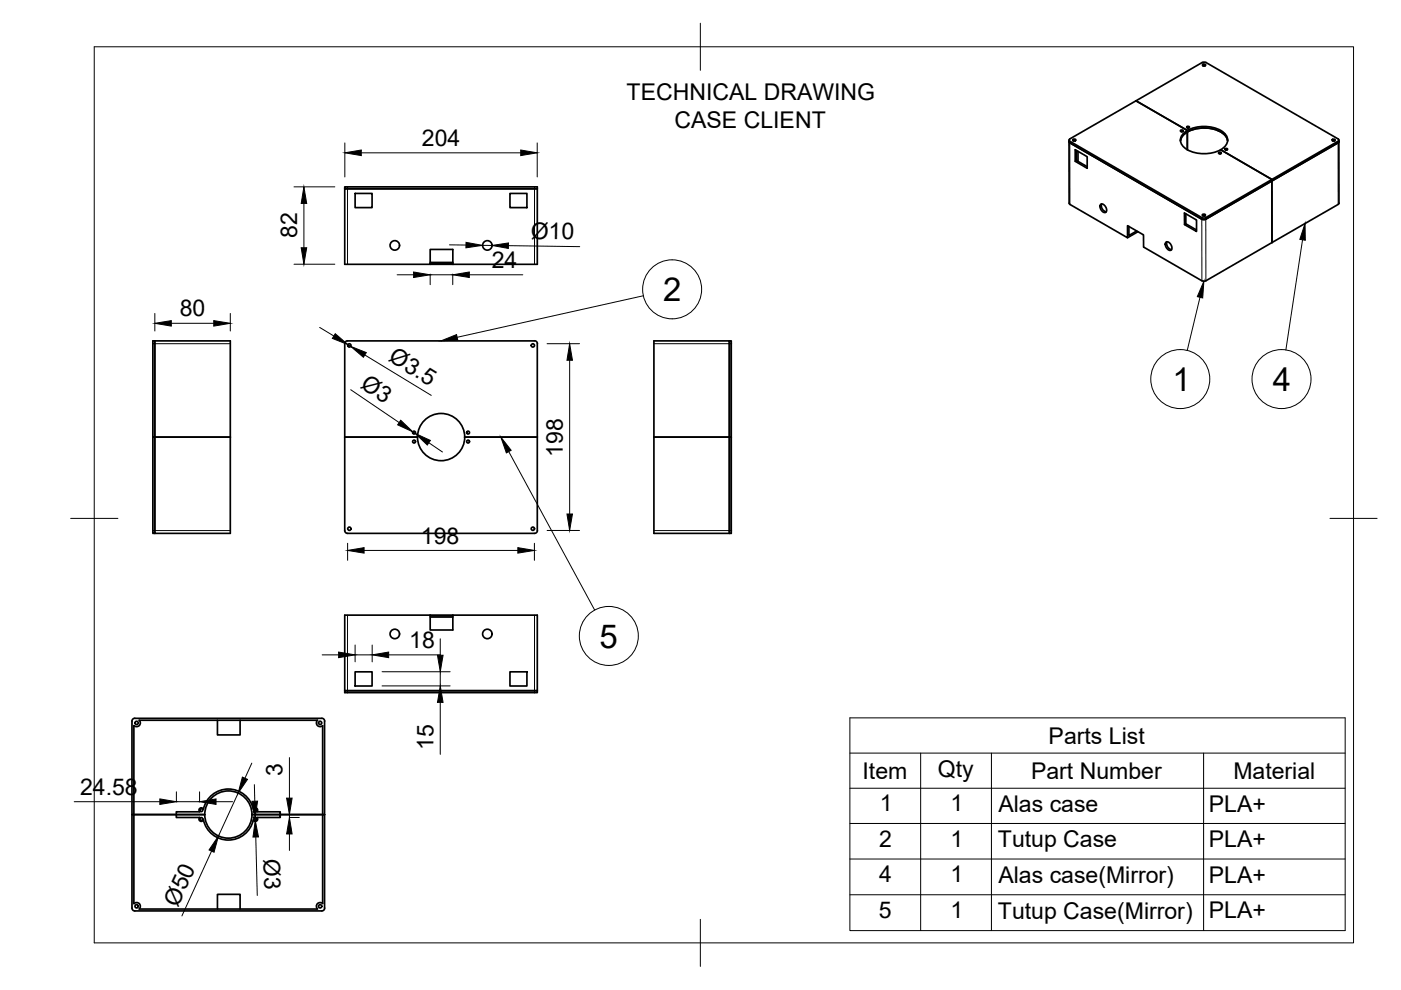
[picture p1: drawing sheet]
<svg xmlns="http://www.w3.org/2000/svg" width="297mm" height="210mm" viewBox="0 0 297 210" stroke-linecap="round" stroke-linejoin="round" font-family="sans-serif">
<!-- layer: Visible -->
<g fill="none" stroke="#000" stroke-width=".36">
<path d="M254.9 13.3l-14 8.1M255 13.6h.4l.2 .2-.4 .2-.3-.2zM255.5 14h-.4M255.7 13.3l28 16.2M255.7 13.3h-.8M226.7 29.7v13.4l.1 .2M226.7 30l.1 .3 28 16.2M227.5 29.5h.4l.2 .2-.4 .2-.3-.2zM228 34.2l2.5 1.5v-2.5l-2.5-1.5v2.5l.2-.2 2.3 1.3M228 29.9h-.4M228.2 31.9v2.1M228.6 32.1v2.1"/>
<path d="M240.9 21.4l-14.1 8.1-.1 .3 28.4 16.4 .6-.1 14-8v.3l-14 8.1 14-8.1v13M240.9 21.4l10.8 6.3v.3M250.3 27.6h.3l.3 .1-.4 .2-.2-.2zM250.7 27.9h-.2M251.1 28.1a7.4 7.4 0 0 1 8.4 0 2.07 2.07 0 0 1 .8 2 2.07 2.07 0 0 1-1.5 1.6 7.5 7.5 0 0 1-7.7-.4 1.94 1.94 0 0 1 0-3.2zM251.7 26.8h.3l.2 .2-.4 .1-.2-.1zM251.7 28v3.8M251.7 28a2.71 2.71 0 0 0-1.4 1.9M251.7 28a7.5 7.5 0 0 1 7.8 .5l.7 .9 .1 .4M252 27.1h-.2M258.4 32.3h.3l.3 .1-.4 .2-.3-.2zM258.7 32.6h-.2"/>
<path d="M258.8 31.7l10.9 6.4M259.8 31.5h.3l.2 .1-.4 .2-.2-.2zM260.1 31.8h-.2M282.5 29.6l.3-.1 .3 .2-.4 .2-.3-.2zM283 29.9h-.5M283.7 29.9l-14 8.2v.3l14-8.1-14 8.1v13M283.7 29.5l.2 .3-.2 .1M283.9 29.7v13.4l-.2 .2M283.9 30l-.2 .3M73.7 40h-.6v-.4h40.8v16.4h-17.9M73.7 40h40.2zM73.7 40h-.6v16h18.1v-3.1h4.8v3.1"/>
<path d="M75.3 41h3.6v3h-3.6zM91.2 56h4.8M91.2 55.9h4.8M91.2 55.6h4.8M108.1 41h3.6v3h-3.6zM226.8 43.3l12.3 7.1v-2.5l3.3 1.9 .1 2.6 12.6 7.2 .6-.1 14-8.1M233.4 43.3a1.16 1.16 0 0 1 1 1.7 1.16 1.16 0 0 1-1-1.7zM233.6 43.2a1.32 1.32 0 0 0 .9 1.7M239.4 48v1.9l1.6-.9M241.3 49.1l-2.2 1.3M247.3 51.3a1.16 1.16 0 0 1 1 1.8 1.16 1.16 0 0 1-1-1.8zM247.4 51.3a1.32 1.32 0 0 0 1 1.6"/>
<path d="M251.1 47.6l2.6 1.5v-2.5l-2.6-1.4v2.4l.3-.2 2.3 1.4M251.4 45.3v2.1M255 45.5l.3-.1 .3 .2-.5 .2-.2-.2zM255.4 45.8h-.4M255.7 46.5h-.9M283.7 43.3l-14 8.1M32.4 72.3h16.4v20.4h-16v-20.4v20.4h-.4v20.4h.4v-20.4h-.4zM73.7 72.3h39.6M73.7 72.3a.6 .6 0 0 0-.6 .6v39.6a.6 .6 0 0 0 .6 .6h39.6a.6 .6 0 0 0 .6-.6M113.3 72.3a.6 .6 0 0 1 .6 .6M113.9 72.9v39.6M154.6 72.9v-.6h-16v20.4"/>
<path d="M154.6 72.9v19.8h-16M154.6 72.3h.4v20.4h-.4zM32.8 92.7h16v20.4h-16zM73.1 92.7h15.4M98.5 92.7h15.4M138.6 92.7v20.4h16v-.6M138.6 92.7h16v19.8M154.6 92.7h.4v20.4h-.4zM91.2 130.4v3.2h4.8v-3.2M91.2 130.4h-18.1v16h40.8v-16h-17.9M91.2 130.4h4.8M91.2 130.6h4.8"/>
<path d="M91.2 130.8h4.8M28 152.9v39.6M28.4 153.9v18.8h-.4h15.4M28.4 153.8a.79 .79 0 0 0 1.1 0 .79 .79 0 0 0 0-1.1h37.8a.79 .79 0 0 0 0 1.1 .79 .79 0 0 0 1.1 .1v37.7a.79 .79 0 0 0-1.1 0 .79 .79 0 0 0 0 1.1h-37.8a.79 .79 0 0 0 0-1.1 .79 .79 0 0 0-1.1 0v-18.9M46.1 152.7v3.1h4.8v-3.1M68.8 152.9v39.6M68.8 152.9a.57 .57 0 0 0-.6-.6h-39.6a.6 .6 0 0 0-.6 .6M73.1 146.4h40.8v.4h-40.8zM75.3 142.4h3.6v3.1h-3.6zM108.1 142.4h3.6v3.1h-3.6zM42.3 172.1h-4.9v1.2h4.9M43.1 171.6a.5 .5 0 0 0-.7-.2 .5 .5 0 0 0-.1 .7"/>
<path d="M43.4 172.7a5 5 0 0 1 5-5 5 5 0 0 1 5 5M43.4 172.7a5 5 0 0 0 5 5 5 5 0 0 0 5-5M53.4 172.7h6v.6h-4.9a.49 .49 0 0 1-.1 .8 .49 .49 0 0 1-.7-.2 5.4 5.4 0 0 1-5.3 4.2 5.4 5.4 0 0 1-5.3-4.2 .5 .5 0 0 1-.7 .2 .5 .5 0 0 1-.1-.8M53.7 171.6a.5 .5 0 0 1 .7-.2 .5 .5 0 0 1 .1 .7h4.9v.6h-6M53.7 171.5a5.4 5.4 0 0 0-5.3-4.2 5.4 5.4 0 0 0-5.3 4.2M53.8 172.1h.1M53.8 173.3h.1M59.4 172.7h9.4M28 192.5a.6 .6 0 0 0 .6 .6h39.6a.6 .6 0 0 0 .6-.6M46.1 192.7v-3.1h4.8v3.1"/>
<circle cx="83.7" cy="52" r="1.01"/>
<circle cx="103.3" cy="52" r="1.01"/>
<circle cx="74.1" cy="73.2" r=".35"/>
<circle cx="113" cy="73.2" r=".35"/>
<circle cx="87.8" cy="93.6" r=".31"/>
<circle cx="87.8" cy="91.7" r=".31"/>
<circle cx="93.5" cy="92.7" r="5"/>
<circle cx="99.2" cy="93.6" r=".31"/>
<circle cx="99.2" cy="91.7" r=".31"/>
<circle cx="74.1" cy="112.1" r=".35"/>
<circle cx="113" cy="112.1" r=".35"/>
<circle cx="83.7" cy="134.4" r="1.01"/>
<circle cx="103.3" cy="134.4" r="1.01"/>
<circle cx="29" cy="153.3" r=".35"/>
<circle cx="67.9" cy="153.3" r=".35"/>
<circle cx="42.7" cy="173.7" r=".31"/>
<circle cx="42.7" cy="171.8" r=".31"/>
<circle cx="54.1" cy="173.7" r=".31"/>
<circle cx="54.1" cy="171.8" r=".31"/>
<circle cx="29" cy="192.2" r=".35"/>
<circle cx="67.9" cy="192.2" r=".35"/>
</g>
<!-- layer: Visible Narrow -->
<path d="M73.7 39.6v16.4M113.3 39.6v16.4M226.8 29.9v13.4M283.7 29.9v13.4M254.8 46.1v13.4M255.7 46.1v13.4M32.4 72.9h16.4M138.6 72.9h16.4M32.4 112.5h16.4M138.6 112.5h16.4M73.7 130.4v16.4M113.3 130.4v16.4" fill="none" stroke="#000" stroke-width=".21"/>
<!-- layer: Visible -->
<g fill="#000">
<circle cx="53.8" cy="172.1" r=".18"/>
<circle cx="53.8" cy="173.3" r=".18"/>
</g>
<!-- layer: BORDER -->
<path d="M20 9.9h267v190h-267zM148.5 4.9v10M15 109.9h10M282 109.9h10M148.5 194.9v10" fill="none" stroke="#000" stroke-width=".21"/>
<!-- layer: FD_Dimensions -->
<g fill="none" stroke="#000" stroke-width=".21">
<path d="M62.3 39.6h8.7M73.1 30.3v7.2M76.6 32.4h33.8M113.9 30.3v7.2M62.3 56h8.7M64.4 43.1v9.4M84.2 58.3h3.5M91.2 58.1v2.3M91.2 58.3h4.8M95.3 51.9l3.5 .1M96 58.1v2.3M99.5 58.3h11.3"/>
<path d="M102.3 52h2M107.8 52.1l15.1 .2M32.8 66.5v3.7M36.3 68.6h9M48.8 66.5v3.7M67.8 69.4l3 1.8M73.8 73.1l.6 .3M77.3 75.3l14.1 8.5M116 72.9h6.9M120.8 76.4v32.6M74.4 82.6l10.2 7M87.5 91.6l.5 .3"/>
<path d="M90.9 93.9l2.9 1.9M73.7 115.2v3.6M77.2 116.7h32.6M113.3 115.2v3.6M116 112.5h6.9M68.3 138.8h3.5M75.3 136.8v3.5M75.3 138.8h3.6M78.9 136.8v3.5M82.4 138.8h11M93.3 135.4v3.5M81 142.4h14.4"/>
<path d="M81 145.4h14.4M93.3 142.4v3M93.3 148.9v11M15.7 170h18.2M37.4 167.9v2.1M37.4 170h4.9M42.3 167.9v2.1M45.8 170h3.5M50.5 168.2l-4.2 9.1M53.4 161.8l-1.5 3.2M53.9 166.4l.1 3.5M54.1 173.4v.6"/>
<path d="M54.2 177.5l.3 12.4M61.4 160.6v8.6M61.4 172.7v.6M61.4 176.8v3.5M61.5 173.3h2M61.5 172.7h2M44.9 180.5l-6.3 13.7"/>
</g>
<g fill="#000" stroke="#000" stroke-width=".21">
<path d="M73.1 32.4l3.5-.6v1.2zM110.4 31.8l3.5 .6-3.5 .6zM64.4 39.6l.6 3.5h-1.1zM63.9 52.5h1.1l-.6 3.5zM87.7 57.7l3.5 .6-3.5 .5zM98.8 51.4l3.5 .6-3.5 .5zM96 58.3l3.5-.6v1.1zM104.3 52l3.5-.5v1.2zM32.8 68.6l3.5-.6v1.1zM45.3 68l3.5 .6-3.5 .5zM71.1 70.8l2.7 2.3-3.3-1.4zM74.4 73.4l3.3 1.4-.7 .9z"/>
<path d="M120.8 72.9l.6 3.5h-1.2zM85 89.1l2.5 2.5-3.2-1.5zM88 91.9l3.2 1.5-.6 1zM73.7 116.7l3.5-.6v1.2zM109.8 116.1l3.5 .6-3.5 .6zM120.2 109h1.2l-.6 3.5zM71.8 138.3l3.5 .5-3.5 .6zM78.9 138.8l3.5-.5v1.1zM92.8 138.9h1.1l-.6 3.5zM93.3 145.4l.6 3.5h-1.1zM33.9 169.4l3.5 .6-3.5 .6zM42.3 170l3.5-.6v1.2z"/>
<path d="M51.4 164.8l1.1 .4-2 3zM53.4 169.9h1.2l-.5 3.5zM54.1 174l.7 3.5h-1.2zM61.4 173.3l.5 3.5h-1.1zM60.8 169.2h1.1l-.5 3.5zM46.3 177.3l-.9 3.4-1.1-.5z"/>
</g>
<!-- layer: Parts Lists -->
<path d="M180.2 152.2h105v45.1h-105zM180.2 159.7h105M195.2 159.7v37.6M210.2 159.7v37.6M255.2 159.7v37.6M180.2 167.1h105M180.2 174.6h105M180.2 182.1h105M180.2 189.7h105" fill="none" stroke="#000" stroke-width=".21"/>
<!-- layer: Balloons -->
<g fill="none" stroke="#000" stroke-width=".21">
<circle cx="142.5" cy="61.3" r="6.3"/>
<circle cx="250.2" cy="80.4" r="6.3"/>
<circle cx="271.7" cy="80.4" r="6.3"/>
<circle cx="129.1" cy="134.8" r="6.3"/>
</g>
<!-- layer: 0 -->
<path d="M276.7 47.4l.1 3.5-1.2-.1zM93.5 72.3l3.3-1.4 .2 1.2zM255.2 59.6l-.2 3.6-1.1-.3zM106.2 92.7l2.2 2.8-1 .5z" fill="#000" stroke="#000" stroke-width=".21"/>
<path d="M276.2 50.9l-3.6 23.3M136.4 62.7l-39.5 8.8M254.4 63l-2.7 11.3M107.9 95.8l18.2 33.6" fill="none" stroke="#000" stroke-width=".21"/>
<g font-size="7">
<text x="140.6" y="63.9">2</text>
<text x="248.6" y="82.9">1</text>
<text x="269.9" y="82.9">4</text>
<text x="127.1" y="137.3">5</text>
</g>
<g font-size="4.9">
<text x="132.9" y="21.2">TECHNICAL DRAWING</text>
<text x="143" y="27">CASE CLIENT</text>
<text x="89.5" y="30.9">204</text>
<text x="63" y="50.5" transform="rotate(-90 63 50.5)">82</text>
<text x="112.5" y="50.6" transform="rotate(1 112.5 50.6)">Ø10</text>
<text x="104.2" y="56.9">24</text>
<text x="38.1" y="67.1">80</text>
<text x="82.2" y="76.4" transform="rotate(31 82.2 76.4)">Ø3.5</text>
<text x="76.2" y="82" transform="rotate(34 76.2 82)">Ø3</text>
<text x="119.3" y="96.9" transform="rotate(-90 119.3 96.9)">198</text>
<text x="89.3" y="115.2">198</text>
<text x="86.8" y="137.4">18</text>
<text x="91.9" y="159.1" transform="rotate(-90 91.9 159.1)">15</text>
<text x="222.3" y="157.6">Parts List</text>
<text x="59.9" y="164.5" transform="rotate(-90 59.9 164.5)">3</text>
<text x="182.9" y="165.1">Item</text>
<text x="198.8" y="164.7">Qty</text>
<text x="218.6" y="165.1">Part Number</text>
<text x="261.5" y="165.1">Material</text>
<text x="17" y="168.5">24.58</text>
<text x="186.5" y="172">1</text>
<text x="201.5" y="172">1</text>
<text x="211.7" y="172.1">Alas case</text>
<text x="256.3" y="172.1">PLA+</text>
<text x="186.4" y="179.5">2</text>
<text x="201.5" y="179.5">1</text>
<text x="211.6" y="179.7">Tutup Case</text>
<text x="256.3" y="179.6">PLA+</text>
<text x="55.9" y="182.1" transform="rotate(89 55.9 182.1)">Ø3</text>
<text x="186.4" y="187">4</text>
<text x="201.5" y="187">1</text>
<text x="211.7" y="187.2">Alas case(Mirror)</text>
<text x="256.3" y="187.1">PLA+</text>
<text x="37.7" y="192.5" transform="rotate(-65 37.7 192.5)">Ø50</text>
<text x="186.3" y="194.6">5</text>
<text x="201.5" y="194.6">1</text>
<text x="211.6" y="194.8">Tutup Case(Mirror)</text>
<text x="256.3" y="194.7">PLA+</text>
</g>
</svg>
